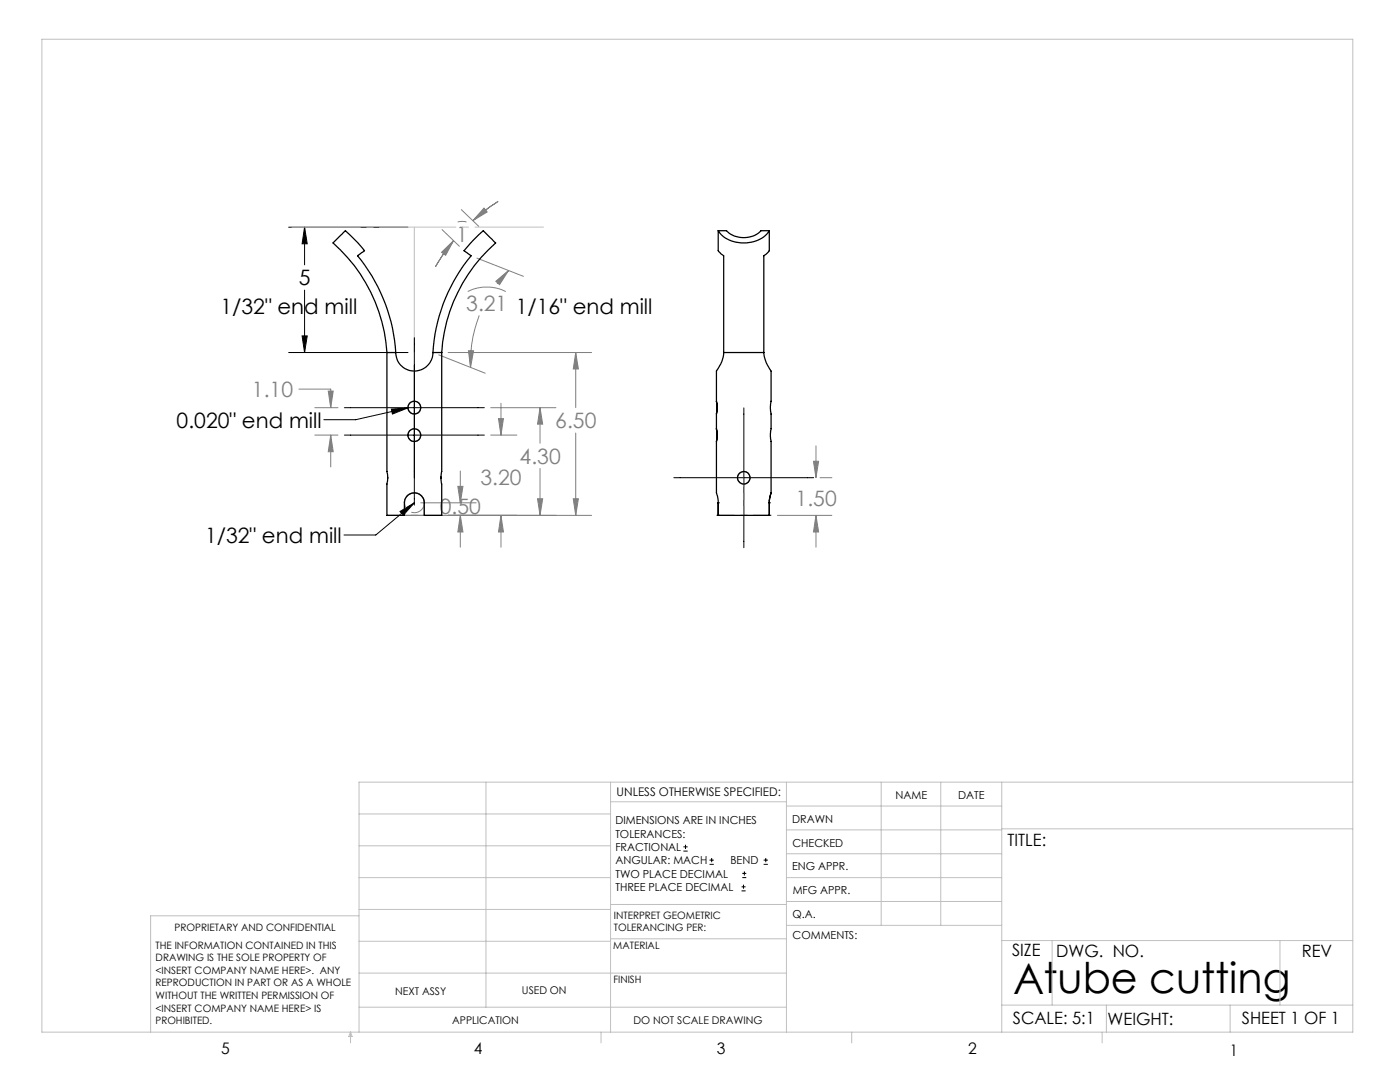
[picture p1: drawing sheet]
<svg xmlns="http://www.w3.org/2000/svg" width="279mm" height="216mm" viewBox="0 0 279 216" stroke-linecap="round" stroke-linejoin="round" font-family="sans-serif">
<g fill="none" stroke="#000" stroke-width=".2">
<path d="M57.6 45.3h23.8M60.8 45.3v7.5M60.8 57.9v12.4M60.8 45.3l.5 3.3h-1zM57.6 70.3h23.8M60.3 67h1l-.5 3.3zM82.7 67.4v33.4M68.7 81.4h28M68.7 86.8h28M78.1 81.6l3.3-.2-3.1 1.2zM81.4 81.4l-10.4 2.3h-6.4M134.5 95.3h27.9"/>
<path d="M148.4 81.4v27.9M79.8 102.1l2.9-1.8-2.2 2.5zM82.7 100.3l-7.7 6.5h-6.3M136.4 169.8h.8M136.4 169h.8M136.8 168.6v.8M141.6 172.5h.9M141.6 171.6h.9M142 171.2v.8M148 177.8h.8M148 177h.8M148.1 175.1h.8"/>
<path d="M148.1 174.3h.8M148.4 176.5v.8M148.6 173.9v.8M152.4 172.5h.8M152.4 171.6h.8M152.8 171.2v.8"/>
</g>
<g fill="none" stroke="#808080" stroke-width=".2">
<path d="M88.1 50.3l2.4-2.3-1.6 2.9zM88.2 45.8l3.5 3.3M90.5 48l-1.9 2.5-1.7 2.7M91.3 44.3l.9-.1 .9 .1M92.1 41.8l3.4 3.4M93.3 58.2a8.6 8.6 0 0 1 7.6 0M95.2 51.5l9.3 3.6M96.6 41.5l.6 .8-2.8 1.7zM99 56.1l2.5-2.1-1.8 2.8zM99.4 40.2l-3.2 2.3-1.8 1.5M101.5 54l-2.3 2.6M59.7 77.6h6.3v3.8"/>
<path d="M65.5 78h1l-.5 3.4zM87.6 70.8l9.2 3.7M89.4 70.3h28.7M93.5 70h1l-.6 3.3zM95.6 62.9a26.7 26.7 0 0 0-1.7 10.4M114.9 70.3v11.1M114.9 70.3l.5 3.3h-1zM62.8 81.4h4.7M62.8 86.8h4.7M66 86.8v6.4M66 86.8l.5 3.3h-1zM91.4 97h1l-.5 3.3z"/>
<path d="M91.9 94v6.3M97.9 81.4h13M97.9 86.8h5.3M99.5 83.5h1l-.5 3.3zM100 80.5v6.3M107.3 99.5h1l-.5 3.3zM107.8 81.4v7M107.8 93.5v9.3M107.8 81.4l.5 3.2h-1zM114.4 99.5h1l-.5 3.3zM114.9 86.4v16.4M162.3 92h1.1l-.6 3.3z"/>
<path d="M162.8 89v6.3M163.7 95.3h2.3M84 100.3h11M87.9 102.8h30.2M91.9 102.8v6.4M91.9 102.8l.5 3.4h-1zM100 102.8v6.4M100 102.8l.5 3.4h-1zM155.2 102.8h10.8M162.8 102.8v6.4M162.8 102.8l.6 3.4h-1.1z"/>
</g>
<g fill="none" stroke="#808080" stroke-width=".25">
<path d="M81.3 98.9a1.98 1.98 0 0 1 2.2-.4 1.98 1.98 0 0 1 1.2 1.8v2.5h-4v-2.5a1.92 1.92 0 0 1 .6-1.4z"/>
<circle cx="82.7" cy="86.8" r="1.26"/>
<circle cx="82.7" cy="81.3" r="1.26"/>
<circle cx="148.4" cy="95.3" r="1.25"/>
</g>
<path d="M84.6 99.7a1.98 1.98 0 0 0-3.3-.8 1.98 1.98 0 0 0 .8 3.3 1.98 1.98 0 0 0 2.6-2.3l-.1-.2" fill="none" stroke="#808080" stroke-width=".2" stroke-dasharray="15.2 1.3 1.3 1.3" stroke-dashoffset="10.9" stroke-linecap="butt"/>
<path d="M58.3 45.3h50.2" fill="none" stroke="#c0c0c0" stroke-width=".2" stroke-dasharray="15.2 1.3 1.3 1.3" stroke-dashoffset="1.6"/>
<g fill="none" stroke="#c0c0c0" stroke-width=".2">
<path d="M8.4 7.8h261.6v198.2h-261.6zM82.7 45.3v25M97 156.1v44.9M121.8 156.1v49.9M121.8 160h35.2M157 156.1v49.9M175.9 156.1v28.5M187.7 156.1v28.5M199.9 156.1v49.9M270 156.1h-198.4v49.9M71.6 175.1h50.2M71.6 168.8h50.2"/>
<path d="M71.6 162.4h50.2M157 170.4h42.9M157 165.6h42.9M157 160.8h42.9M157 175.1h42.9M157 179.9h42.9M199.9 165.4h70.1M71.6 194.2h85.4M71.6 187.8h50.2M71.6 181.5h50.2M71.6 182.7h-41.5v23.3M121.8 187.3h35.2"/>
<path d="M121.8 180.5h35.2M157 184.6h42.9M199.9 187.7h70.1M210 187.7v12.9M255.4 187.7v12.9M70 206v2.1M70 206l.3 .8h-.7zM71.6 201h85.4M119.9 206v2.1M170 206v2.1M199.9 200.6h70.1M220 206v2.1"/>
<path d="M220.8 200.6v5.4M245.5 200.6v5.4"/>
</g>
<path d="M77.2 102.8h11M143 102.8h10.9" fill="none" stroke="#808080" stroke-width=".2" stroke-dasharray="15.2 1.3 1.3 1.3" stroke-dashoffset="11.7"/>
<path d="M148.5 102.8v-7.5" fill="none" stroke="#808080" stroke-width=".2" stroke-dasharray="15.2 1.3 1.3 1.3" stroke-dashoffset="13.4"/>
<path d="M60.3 67h1l-.5 3.3zM60.8 45.3l.5 3.3h-1z" fill="#000"/>
<path d="M65.5 78h1l-.5 3.4zM66 86.8l.5 3.3h-1zM100 102.8l.5 3.4h-1zM99.5 83.5h1l-.5 3.3zM107.3 99.5h1l-.5 3.3zM107.8 81.4l.5 3.2h-1zM99 56.1l2.5-2.1-1.8 2.8zM93.5 70h1l-.6 3.3zM96.6 41.5l.6 .8-2.8 1.7zM88.1 50.3l2.4-2.3-1.6 2.9zM114.4 99.5h1l-.5 3.3zM114.9 70.3l.5 3.3h-1zM91.9 102.8l.5 3.4h-1zM91.4 97h1l-.5 3.3zM162.3 92h1.1l-.6 3.3zM162.8 102.8l.6 3.4h-1.1z" fill="#808080"/>
<path d="M79.8 102.1l2.9-1.8-2.2 2.5zM78.1 81.6l3.3-.2-3.1 1.2z" fill="#000"/>
<g fill="none" stroke="#000" stroke-width=".25">
<path d="M143.3 46v3a1.65 1.65 0 0 0 1 1.9l.1 .1v19.3M143.3 46a6.4 6.4 0 0 0 7.1 2.2 5 5 0 0 0 3.1-2.2M143.3 46h1.7a5 5 0 0 0 6.9 0h1.6M153.5 46v3a1.9 1.9 0 0 1-1.1 2v19.3M77.2 70.3a32 32 0 0 0-10.7-21.8l2.4-2.5 2.5 2.4 1.3 1.6-1.3 1a34 34 0 0 1 7.6 19.3M77.2 70.3v23.8l.2 .8-.2 1.6v6.3h3.5v-2.5a1.98 1.98 0 0 1 2-1.9 1.98 1.98 0 0 1 2 1.9v2.5h3.5v-6.2M77.2 70.3h1.8M79 70.3a3.7 3.7 0 0 0 3.7 3.8 3.7 3.7 0 0 0 3.7-3.8M86.4 70.3a33.1 33.1 0 0 1 7.6-19.3l-1.4-1 1.8-2.1 2-1.9 2.5 2.5a32 32 0 0 0-10.7 21.8M86.4 70.3h1.8M88.2 70.3v23.8l-.2 1.2 .1 1.3M144.4 70.3h8"/>
<path d="M144.4 70.3a7.2 7.2 0 0 1-1.4 3.7v6.1M152.4 70.3a7.7 7.7 0 0 0 1.5 3.7v6.2l-.2 .8 .2 1.5v3.2l-.2 .8 .2 1.4v10.5M77.4 95.3v.2M88 95.2v.2M143 88.1v10.3l.3 1.2v.7M143 80.1l.1 .9-.1 1.6M143 80.1l.1 .9-.1 4.6M143 85.6l.1 .9-.1 1.6M153.9 98.4l-.4 1.9zM143.3 102.8h10.2M143.3 102.8h.1M143.3 100.3h.1"/>
<path d="M143.3 100.3v2.5M153.5 102.8h.1M153.5 100.3h.1M153.5 100.3v2.5"/>
<circle cx="82.7" cy="81.3" r="1.27"/>
<circle cx="82.7" cy="86.8" r="1.27"/>
<circle cx="148.4" cy="95.3" r="1.26"/>
</g>
<text font-size="8.5" x="202.2" y="198.3">Atube cutting</text>
<g font-size="4.2" fill="#808080">
<text x="91.1" y="48.3">1</text>
<text x="93.1" y="62">3.21</text>
<text x="50.3" y="79.2">1.10</text>
<text x="110.8" y="85.5">6.50</text>
<text x="103.7" y="92.5">4.30</text>
<text x="95.9" y="96.8">3.20</text>
<text x="158.8" y="100.9">1.50</text>
<text x="87.8" y="102.5">0.50</text>
</g>
<g font-size="4.2">
<text x="59.6" y="57">5</text>
<text x="44" y="62.6">1/32&quot; end mill</text>
<text x="102.9" y="62.6">1/16&quot; end mill</text>
<text x="35.3" y="85.3">0.020&quot; end mill</text>
<text x="40.9" y="108.3">1/32&quot; end mill</text>
</g>
<g font-size="3.4">
<text x="201.1" y="168.8">TITLE:</text>
<text x="202" y="190.8">SIZE</text>
<text x="210.8" y="190.9">DWG. NO.</text>
<text x="259.8" y="191">REV</text>
<text x="202.1" y="204.4">SCALE: 5:1</text>
<text x="221" y="204.5">WEIGHT:</text>
<text x="247.8" y="204.4">SHEET 1 OF 1</text>
</g>
<g font-size="3.2">
<text x="44.2" y="210.4">5</text>
<text x="94.6" y="210.3">4</text>
<text x="143.1" y="210.4">3</text>
<text x="193.2" y="210.3">2</text>
<text x="245.4" y="210.6">1</text>
</g>
<text font-size="2.4" x="123.1" y="158.9">UNLESS OTHERWISE SPECIFIED:</text>
<g font-size="2.2">
<text x="178.7" y="159.4">NAME</text>
<text x="191.2" y="159.4">DATE</text>
<text x="122.8" y="164.5">DIMENSIONS ARE IN INCHES</text>
<text x="122.8" y="167.1">TOLERANCES:</text>
<text x="158.1" y="164.2">DRAWN</text>
<text x="122.8" y="169.8">FRACTIONAL</text>
<text x="122.8" y="172.5">ANGULAR: MACH</text>
<text x="145.8" y="172.5">BEND</text>
<text x="158.1" y="173.7">ENG APPR.</text>
<text x="158.2" y="169.1">CHECKED</text>
<text x="122.8" y="175.1">TWO PLACE DECIMAL</text>
<text x="122.8" y="177.8">THREE PLACE DECIMAL</text>
<text x="158.2" y="178.4">MFG APPR.</text>
<text x="158.2" y="183.2">Q.A.</text>
<text x="158.2" y="187.4">COMMENTS:</text>
</g>
<g font-size="2.1">
<text x="78.8" y="198.5">NEXT ASSY</text>
<text x="104.2" y="198.4">USED ON</text>
<text x="90.2" y="204.3">APPLICATION</text>
<text x="126.4" y="204.3">DO NOT SCALE DRAWING</text>
</g>
<g font-size="2">
<text x="34.8" y="185.7">PROPRIETARY AND CONFIDENTIAL</text>
<text x="122.5" y="183.3">INTERPRET GEOMETRIC</text>
<text x="122.5" y="185.9">TOLERANCING PER:</text>
<text x="31.1" y="189.3">THE INFORMATION CONTAINED IN THIS</text>
<text x="31.1" y="191.8">DRAWING IS THE SOLE PROPERTY OF</text>
<text x="122.4" y="189.4">MATERIAL</text>
<text x="31.1" y="194.3">&lt;INSERT COMPANY NAME HERE&gt;. ANY</text>
<text x="31.1" y="196.8">REPRODUCTION IN PART OR AS A WHOLE</text>
<text x="122.4" y="196.2">FINISH</text>
<text x="31.1" y="199.4">WITHOUT THE WRITTEN PERMISSION OF</text>
<text x="31.1" y="201.9">&lt;INSERT COMPANY NAME HERE&gt; IS</text>
<text x="31.1" y="204.4">PROHIBITED.</text>
</g>
</svg>
